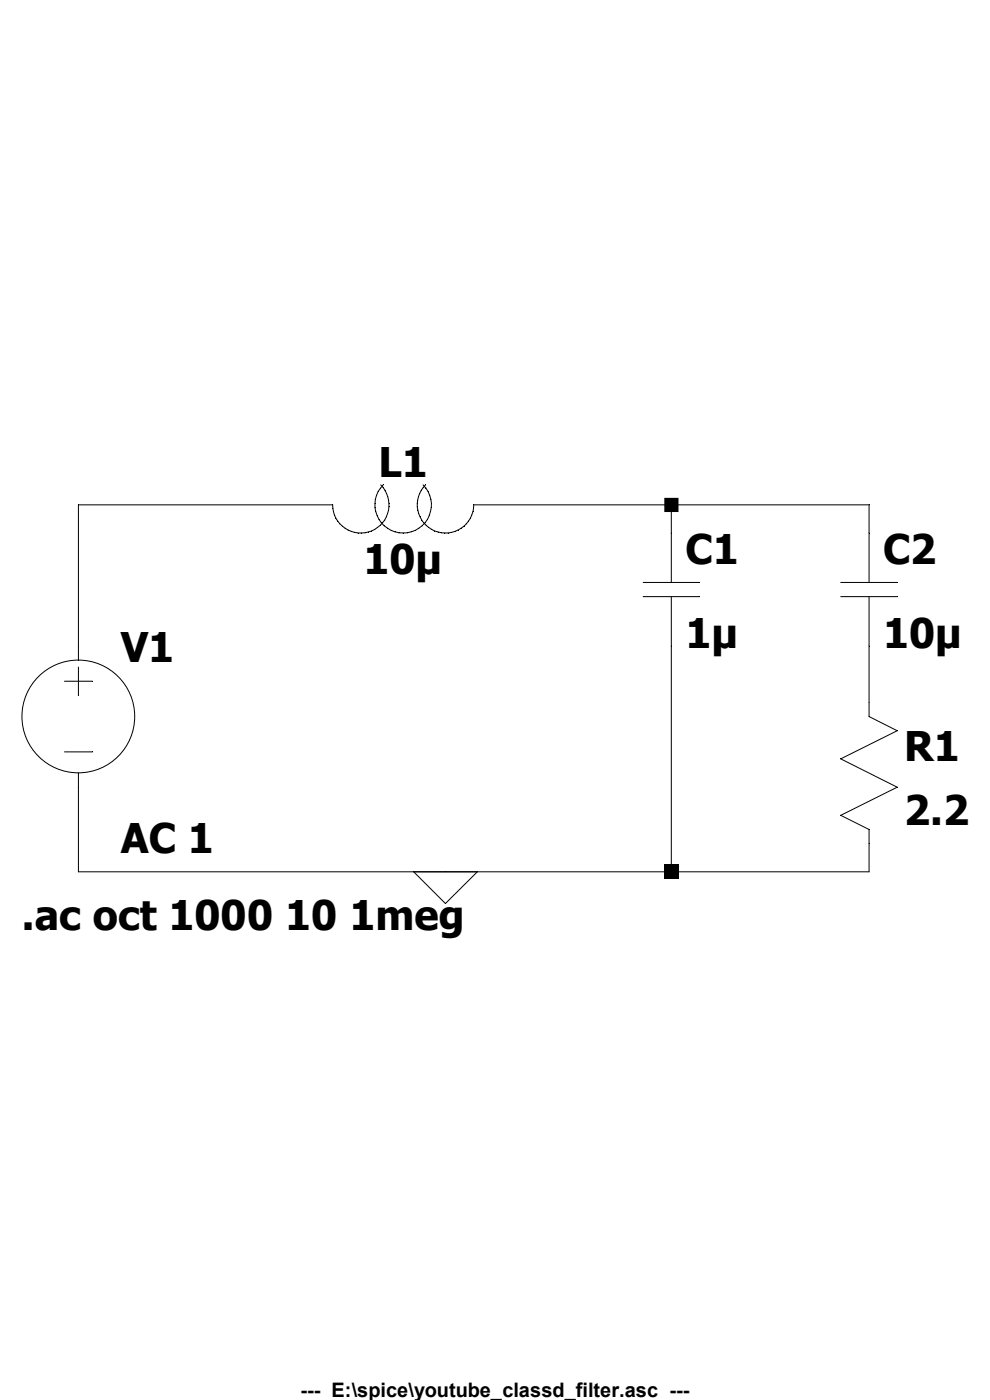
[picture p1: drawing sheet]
Version 4
SHEET 1 880 680
WIRE 32 128 -112 128
WIRE 224 128 112 128
WIRE 336 128 224 128
WIRE 224 144 224 128
WIRE 336 144 336 128
WIRE -112 208 -112 128
WIRE 336 240 336 208
WIRE -112 336 -112 288
WIRE 96 336 -112 336
WIRE 224 336 224 208
WIRE 224 336 96 336
WIRE 336 336 336 320
WIRE 336 336 224 336
FLAG 96 336 0
SYMBOL ind 128 112 R90
WINDOW 0 5 56 VBottom 2
WINDOW 3 32 56 VTop 2
SYMATTR InstName L1
SYMATTR Value 10µ
SYMATTR SpiceLine Rser=20m
SYMBOL cap 208 144 R0
SYMATTR InstName C1
SYMATTR Value 1µ
SYMBOL cap 320 144 R0
SYMATTR InstName C2
SYMATTR Value 10µ
SYMBOL res 320 224 R0
SYMATTR InstName R1
SYMATTR Value 2.2
SYMBOL voltage -112 192 R0
WINDOW 123 24 124 Left 2
WINDOW 39 0 0 Left 0
SYMATTR InstName V1
SYMATTR Value ""
SYMATTR Value2 AC 1
TEXT -146 360 Left 2 !.ac oct 1000 10 1meg
